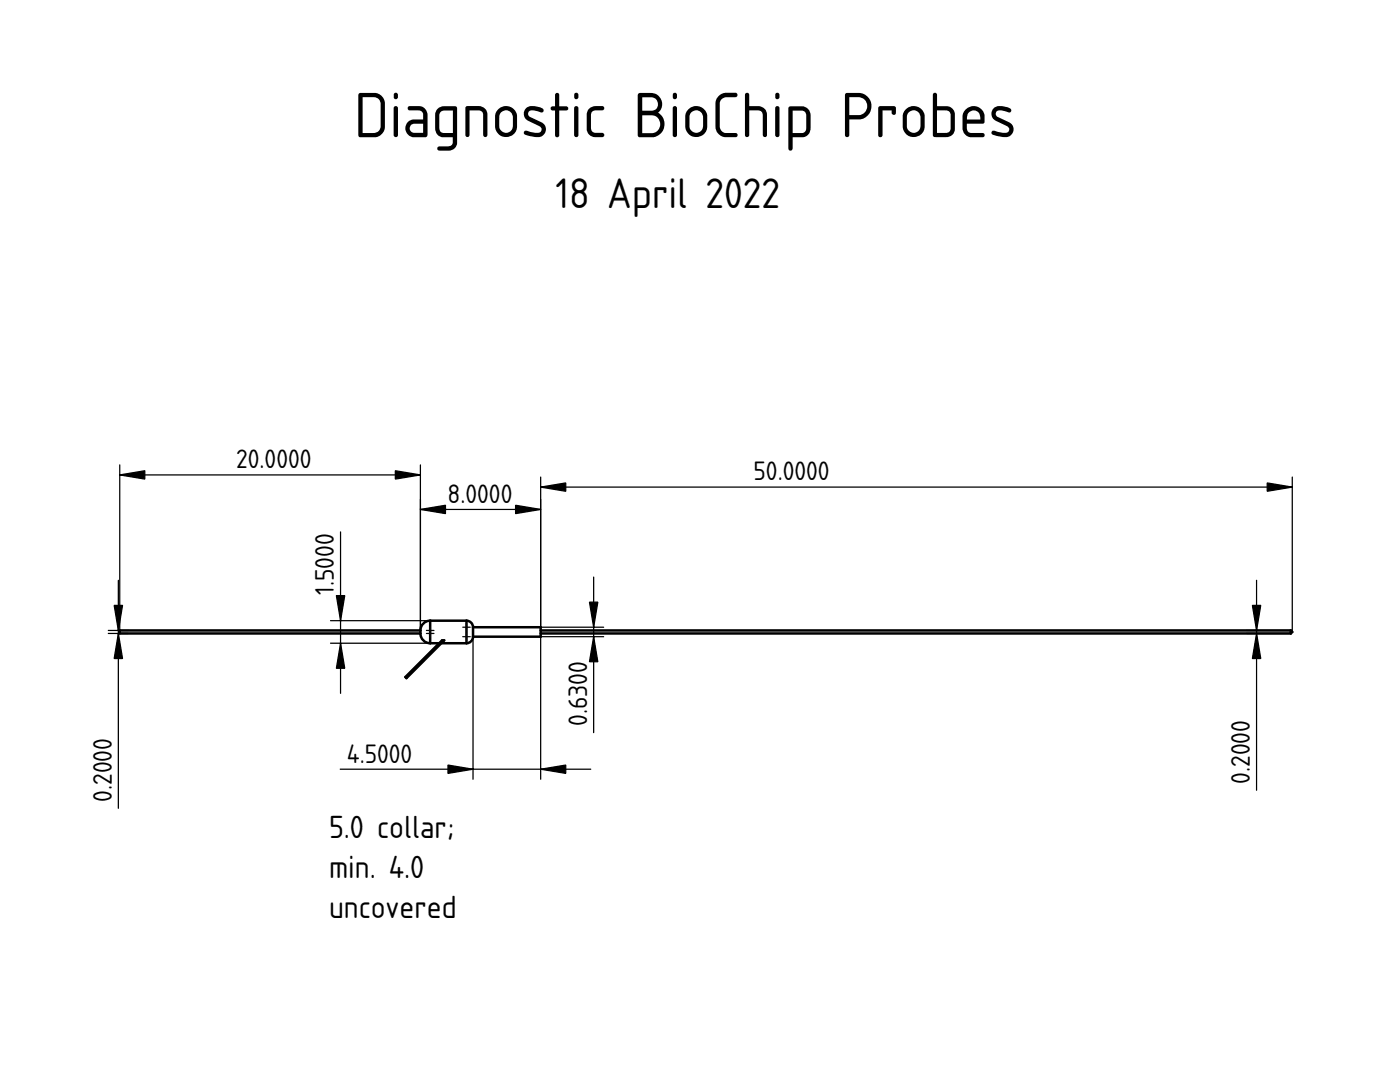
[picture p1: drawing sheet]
<svg xmlns="http://www.w3.org/2000/svg" width="279mm" height="216mm" viewBox="0 0 279 216" stroke-linecap="round" stroke-linejoin="round" font-family="sans-serif">
<path d="M140.9 129.6h.1" fill="none" stroke="#000" stroke-width=".2"/>
<g fill="#fff">
<path d="M257.6 125.8l.3 .3-.3 .3z"/>
<path d="M107.9 125.8h149.7v.6h-149.7z" fill-rule="evenodd"/>
<path d="M23.9 125.8h60v.6h-60z" fill-rule="evenodd"/>
<path d="M85.9 123.8h7.2v4.5h-5l.5-.5h-.4l-.5 .5h-1.8z" fill-rule="evenodd"/>
<path d="M94.4 125.2h13.5v1.8h-13.5z" fill-rule="evenodd"/>
<path d="M84.5 124.4l.8-.5 .6-.1v4.5a2.31 2.31 0 0 1-2-1.5 2.31 2.31 0 0 1 .6-2.4z" fill-rule="evenodd"/>
<path d="M93.1 123.8a1.3 1.3 0 0 1 1.3 1.4v1.8a1.3 1.3 0 0 1-1.3 1.3z" fill-rule="evenodd"/>
<path d="M88.2 127.8h.4l-7.5 7.5-.2-.2z" fill-rule="evenodd"/>
</g>
<g fill="none" stroke="#000" stroke-width=".5">
<path d="M80.9 135.1l7.3-7.3h.4l-7.5 7.5zM83.9 126.4a1.95 1.95 0 0 0 2 1.9M83.9 125.8h-60v.6h60M83.9 125.8v.6M85.9 123.8a1.95 1.95 0 0 0-2 2M85.9 123.8h7.2M85.9 128.3h1.8M85.9 123.8v4.5M88.1 128.3h5M93.1 123.8a1.3 1.3 0 0 1 1.3 1.4M93.1 123.8v4.5M94.4 127a1.3 1.3 0 0 1-1.3 1.3"/>
<path d="M94.4 125.2v1.8M94.4 125.2h13.5v1.8h-13.5M107.9 125.8h149.7M107.9 126.4h149.7M257.6 125.8v.6M257.6 125.8l.3 .3-.3 .3"/>
</g>
<g fill="#000" stroke="#080808" stroke-width=".25">
<path d="M85.9 125v1.5zM85.1 125.8h1.5z" fill-rule="evenodd"/>
<path d="M85.9 125.6v1.5zM85.1 126.4h1.5z" fill-rule="evenodd"/>
<path d="M93.1 124.4v1.5zM92.3 125.2h1.5z" fill-rule="evenodd"/>
<path d="M93.1 126.3v1.5zM92.3 127h1.5z" fill-rule="evenodd"/>
</g>
<path d="M140.9 129.6h.1" fill="none" stroke="#000" stroke-width=".2"/>
<g fill="none" stroke="#000" stroke-width=".25">
<path d="M23.9 94.8h60M23.9 92.8v33M83.9 92.8v33M107.9 97.2h150M107.9 95.2v30h12.6M257.9 95.2v30.9M23.6 115.8v45.5M68 106.1v32.2M83.9 101.7h24M118.5 115.2v31M250.8 115.8v41.9M21.6 126.4h4"/>
<path d="M21.6 125.8h4M66 123.8h19.9M66 128.3h19.9M94.4 127v28.5M120.5 127h-12.6v28.5M248.8 126.4h8.8M248.8 125.8h8.8M67.9 153.5h50"/>
</g>
<g fill="#000" stroke="#000" stroke-width=".25">
<path d="M23.9 94.8l5-.9v1.7zM78.9 93.9l5 .9-5 .8zM107.9 97.2l5-.8v1.6zM252.9 96.4l5 .8-5 .8zM83.9 101.7l5-.9v1.7zM102.9 100.8l5 .9-5 .8zM23.6 126.4l.9 5h-1.7zM22.8 120.8h1.7l-.9 5zM67.1 118.8h1.7l-.8 5zM68 128.3l.8 5h-1.7zM117.6 120.2h1.7l-.8 5zM118.5 127l.8 5h-1.7z"/>
<path d="M250.8 126.4l.8 5h-1.7zM249.9 120.8h1.7l-.8 5zM89.4 152.7l5 .8-5 .8zM107.9 153.5l5-.8v1.6z"/>
</g>
<text font-size="12" x="70.6" y="27.4">Diagnostic BioChip Probes</text>
<text font-size="8" x="110.9" y="41.6">18 April 2022</text>
<g font-size="6">
<text x="65.7" y="167.2">5.0 collar;</text>
<text x="65.7" y="175.2">min. 4.0</text>
<text x="65.7" y="183.2">uncovered</text>
</g>
<g font-size="5">
<text x="47.1" y="93.4">20.0000</text>
<text x="150.4" y="95.9">50.0000</text>
<text x="89.3" y="100.3">8.0000</text>
<text x="66.6" y="118.7" transform="rotate(-90 66.6 118.7)">1.5000</text>
<text x="117.2" y="144.9" transform="rotate(-90 117.2 144.9)">0.6300</text>
<text x="69.2" y="152.2">4.5000</text>
<text x="22.3" y="160" transform="rotate(-90 22.3 160)">0.2000</text>
<text x="249.5" y="156.4" transform="rotate(-90 249.5 156.4)">0.2000</text>
</g>
</svg>
